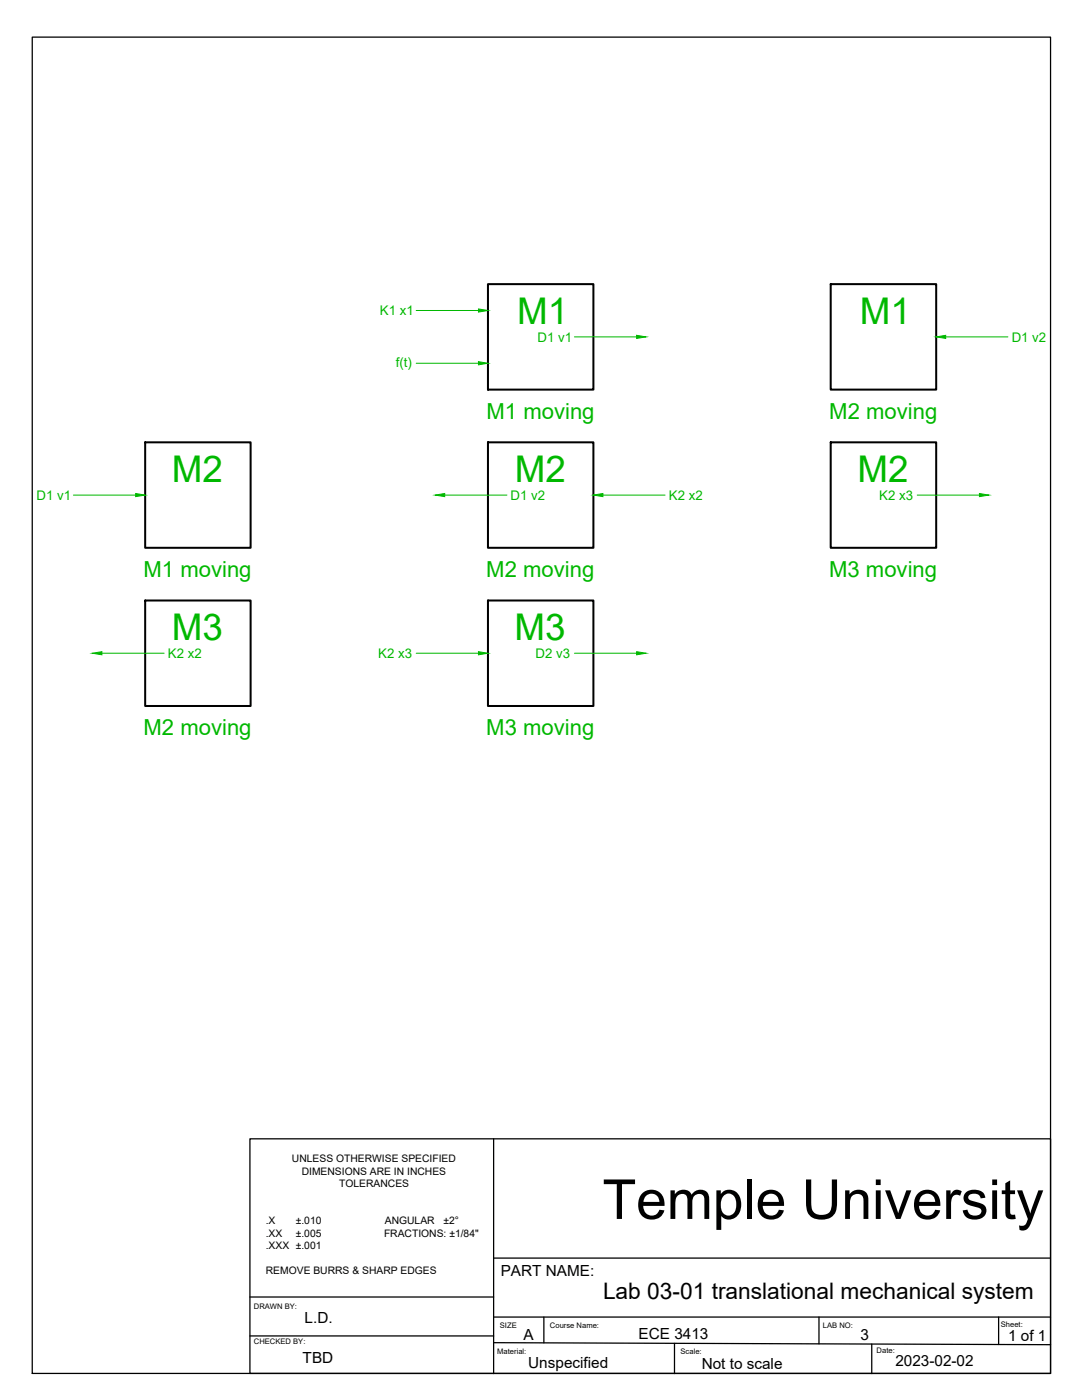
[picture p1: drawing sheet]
<svg xmlns="http://www.w3.org/2000/svg" width="216mm" height="279mm" viewBox="0 0 216 279" stroke-linecap="round" stroke-linejoin="round" font-family="sans-serif">
<!-- layer: part layer -->
<path d="M97.4 56.7h21v21.1h-21zM165.8 56.7h21v21.1h-21zM29 88.3h21v21h-21zM97.4 88.3h21v21h-21zM165.8 88.3h21v21h-21zM29 119.8h21v21.1h-21zM97.4 119.8h21v21.1h-21z" fill="none" stroke="#000" stroke-width=".4"/>
<!-- layer: dimension -->
<g fill="#00b800" stroke="#00b800" stroke-width=".2">
<path d="M95.5 72.2l1.9 .3-1.9 .3z"/>
<path d="M95.5 61.7l1.9 .3-1.9 .3z"/>
<path d="M127 66.9l1.9 .3-1.9 .3z"/>
<path d="M186.8 67.2l1.9-.3v.6z"/>
<path d="M86.8 98.8l1.9-.3v.6z"/>
<path d="M118.4 98.8l1.9-.3v.6z"/>
<path d="M27.1 98.5l1.9 .3-1.9 .3z"/>
<path d="M195.4 98.5l1.9 .3-1.9 .3z"/>
<path d="M95.5 130.1l1.9 .3-1.9 .3z"/>
<path d="M127 130.1l1.9 .3-1.9 .3z"/>
<path d="M18.4 130.4l1.9-.3v.6z"/>
</g>
<path d="M83 72.5h12.5M83 62h12.5M114.6 67.2h12.4M188.7 67.2h12.4M14.6 98.8h12.5M88.7 98.8h12.5M120.3 98.8h12.4M183 98.8h12.4M20.3 130.4h12.5M83 130.4h12.5M114.6 130.4h12.4" fill="none" stroke="#00b800" stroke-width=".2"/>
<!-- layer: 0 -->
<path d="M6.4 7.4h203.2v266.7h-203.2z" fill="none" stroke="#000" stroke-width=".25"/>
<!-- layer: title block -->
<path d="M49.9 227.3h159.7v46.8h-159.7zM98.5 227.3v46.8M49.9 258.8h48.6M98.5 251.1h111M49.9 266.6h48.6M98.5 262.8h111.1M98.5 268l111.1 .4M108.5 262.8v5.2M134.6 268.1v6M163.4 262.8v5.4M173.9 268.2v5.9M199.3 262.8v5.5" fill="none" stroke="#000" stroke-width=".25"/>
<text font-size="11" x="120.2" y="243.3">Temple University</text>
<g font-size="7.4" fill="#00b800">
<text x="103.2" y="64.6">M1</text>
<text x="171.6" y="64.6">M1</text>
<text x="34.3" y="96.2">M2</text>
<text x="102.7" y="96.2">M2</text>
<text x="171.1" y="96.2">M2</text>
<text x="34.3" y="127.8">M3</text>
<text x="102.7" y="127.8">M3</text>
</g>
<text font-size="4.5" x="120.3" y="259.3">Lab 03-01 translational mechanical system</text>
<g font-size="4.4" fill="#00b800">
<text x="97.1" y="83.6">M1 moving</text>
<text x="165.5" y="83.6">M2 moving</text>
<text x="28.6" y="115.1">M1 moving</text>
<text x="97" y="115.1">M2 moving</text>
<text x="165.4" y="115.1">M3 moving</text>
<text x="28.6" y="146.7">M2 moving</text>
<text x="97" y="146.7">M3 moving</text>
</g>
<g font-size="3.1">
<text x="99.9" y="254.7">PART NAME:</text>
<text x="60.8" y="264.1">L.D.</text>
<text x="104.4" y="267.4">A</text>
<text x="127.4" y="267.3">ECE 3413</text>
<text x="171.7" y="267.5">3</text>
<text x="201.2" y="267.6">1 of 1</text>
<text x="60.4" y="272">TBD</text>
<text x="105.4" y="272.9">Unspecified</text>
<text x="140" y="273.2">Not to scale</text>
<text x="178.7" y="272.6">2023-02-02</text>
</g>
<g font-size="2.6" fill="#00b800">
<text x="75.8" y="62.9">K1 x1</text>
<text x="107.3" y="68.2">D1 v1</text>
<text x="201.9" y="68.2">D1 v2</text>
<text x="79" y="73.2">f(t)</text>
<text x="7.3" y="99.8">D1 v1</text>
<text x="101.9" y="99.8">D1 v2</text>
<text x="133.5" y="99.8">K2 x2</text>
<text x="175.4" y="99.7">K2 x3</text>
<text x="33.5" y="131.3">K2 x2</text>
<text x="75.5" y="131.3">K2 x3</text>
<text x="106.9" y="131.3">D2 v3</text>
</g>
<g font-size="2.1">
<text x="58.3" y="231.9">UNLESS OTHERWISE SPECIFIED</text>
<text x="60.2" y="234.4">DIMENSIONS ARE IN INCHES</text>
<text x="67.7" y="236.9">TOLERANCES</text>
<text x="53" y="244.3">.X</text>
<text x="59" y="244.3">±.010</text>
<text x="76.8" y="244.3">ANGULAR</text>
<text x="88.5" y="244.3">±2°</text>
<text x="53" y="246.8">.XX</text>
<text x="53" y="249.2">.XXX ±.001</text>
<text x="59" y="246.8">±.005</text>
<text x="76.6" y="246.8">FRACTIONS: ±1/84&quot;</text>
<text x="53" y="254.2">REMOVE BURRS &amp; SHARP EDGES</text>
</g>
<g font-size="1.5">
<text x="50.7" y="261.2">DRAWN BY:</text>
<text x="50.7" y="268.2">CHECKED BY:</text>
<text x="99.7" y="265.1">SIZE</text>
<text x="109.7" y="265.1">Course Name:</text>
<text x="164.2" y="265">LAB NO:</text>
<text x="199.7" y="264.8">Sheet:</text>
<text x="99.2" y="270.3">Material:</text>
<text x="135.8" y="270.2">Scale:</text>
<text x="174.9" y="270.1">Date:</text>
</g>
</svg>
